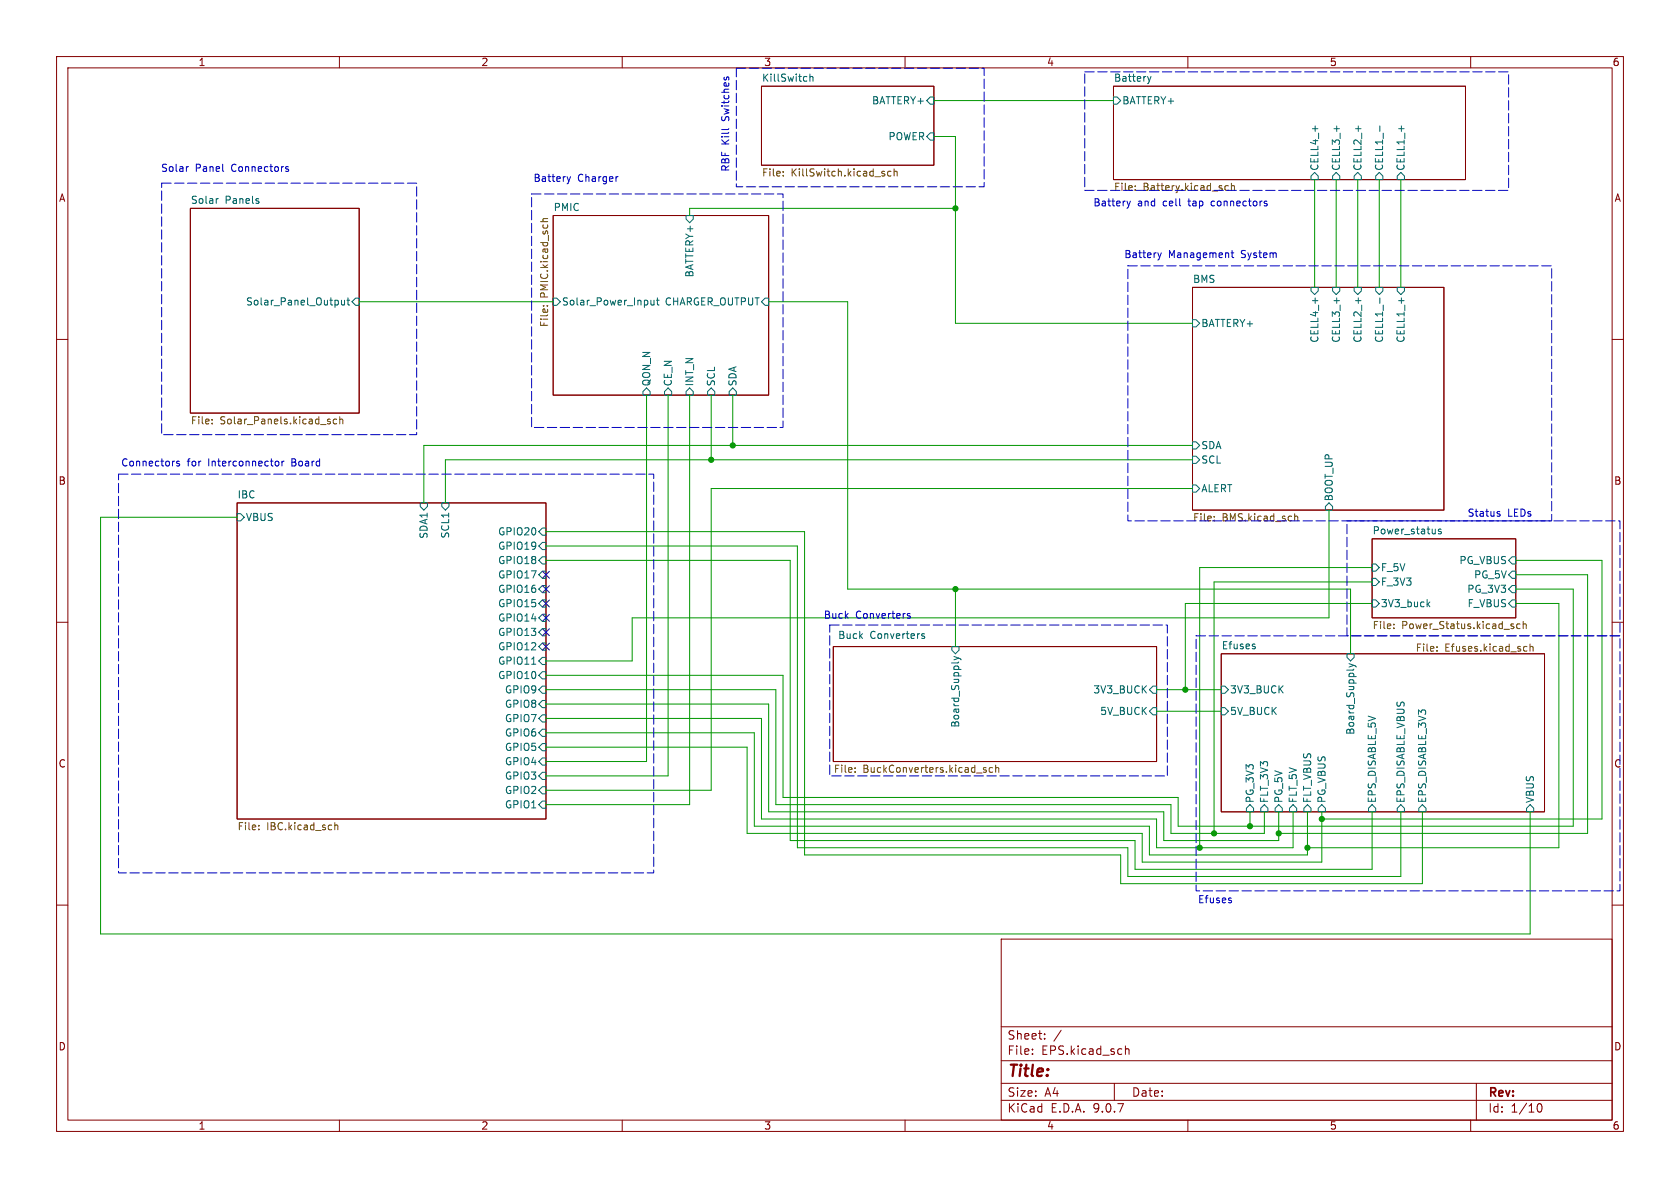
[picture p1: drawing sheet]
(kicad_sch
 (version 20250114)
 (generator "eeschema")
 (generator_version "9.0")
 (paper "A4")
 (lib_symbols)
 (rectangle
  (start 211.455 112.395)
  (end 286.385 157.48)
  (stroke (width 0) (type dash))
  (fill (type none)))
 (rectangle
  (start 191.77 12.7)
  (end 266.7 33.655)
  (stroke (width 0) (type dash))
  (fill (type none)))
 (rectangle
  (start 238.125 92.075)
  (end 286.385 112.395)
  (stroke (width 0) (type dash))
  (fill (type none)))
 (rectangle
  (start 20.955 83.82)
  (end 115.57 154.305)
  (stroke (width 0) (type dash))
  (fill (type none)))
 (rectangle
  (start 93.98 34.29)
  (end 138.43 75.565)
  (stroke (width 0) (type dash))
  (fill (type none)))
 (rectangle
  (start 130.175 12.065)
  (end 173.99 33.02)
  (stroke (width 0) (type dash))
  (fill (type none)))
 (rectangle
  (start 199.39 46.99)
  (end 274.32 92.075)
  (stroke (width 0) (type dash))
  (fill (type none)))
 (rectangle
  (start 146.685 110.49)
  (end 206.375 137.16)
  (stroke (width 0) (type dash))
  (fill (type none)))
 (rectangle
  (start 28.575 32.385)
  (end 73.66 76.835)
  (stroke (width 0) (type dash))
  (fill (type none)))
 (text "Buck Converters"
  (exclude_from_sim no)
  (at 153.416 108.966 0)
  (effects (font (size 1.27 1.27))))
 (text "Battery Management System"
  (exclude_from_sim no)
  (at 212.344 45.212 0)
  (effects (font (size 1.27 1.27))))
 (text "Efuses\n"
  (exclude_from_sim no)
  (at 214.884 159.258 0)
  (effects (font (size 1.27 1.27))))
 (text "Battery and cell tap connectors\n"
  (exclude_from_sim no)
  (at 208.788 36.068 0)
  (effects (font (size 1.27 1.27))))
 (text "Status LEDs"
  (exclude_from_sim no)
  (at 265.176 90.932 0)
  (effects (font (size 1.27 1.27))))
 (text "Battery Charger\n\n"
  (exclude_from_sim no)
  (at 101.854 32.766 0)
  (effects (font (size 1.27 1.27))))
 (text "Connectors for Interconnector Board\n"
  (exclude_from_sim no)
  (at 39.116 82.042 0)
  (effects (font (size 1.27 1.27))))
 (text "Solar Panel Connectors\n"
  (exclude_from_sim no)
  (at 39.878 29.972 0)
  (effects (font (size 1.27 1.27))))
 (text "RBF Kill Switches\n"
  (exclude_from_sim no)
  (at 128.27 22.098 90)
  (effects (font (size 1.27 1.27))))
 (junction
  (at 125.73 81.28)
  (diameter 0)
  (color 0 0 0 0))
 (junction
  (at 129.54 78.74)
  (diameter 0)
  (color 0 0 0 0))
 (junction
  (at 209.55 121.92)
  (diameter 0)
  (color 0 0 0 0))
 (junction
  (at 168.91 104.14)
  (diameter 0)
  (color 0 0 0 0))
 (junction
  (at 231.14 149.86)
  (diameter 0)
  (color 0 0 0 0))
 (junction
  (at 214.63 147.32)
  (diameter 0)
  (color 0 0 0 0))
 (junction
  (at 168.91 36.83)
  (diameter 0)
  (color 0 0 0 0))
 (junction
  (at 233.68 144.78)
  (diameter 0)
  (color 0 0 0 0))
 (junction
  (at 220.98 146.05)
  (diameter 0)
  (color 0 0 0 0))
 (junction
  (at 226.06 147.32)
  (diameter 0)
  (color 0 0 0 0))
 (junction
  (at 212.09 149.86)
  (diameter 0)
  (color 0 0 0 0))
 (no_connect
  (at 96.52 114.3))
 (no_connect
  (at 96.52 101.6))
 (no_connect
  (at 96.52 106.68))
 (no_connect
  (at 96.52 111.76))
 (no_connect
  (at 96.52 109.22))
 (no_connect
  (at 96.52 104.14))
 (wire
  (pts (xy 17.78 165.1) (xy 270.51 165.1))
  (stroke (width 0) (type default)))
 (wire
  (pts (xy 212.09 100.33) (xy 212.09 149.86))
  (stroke (width 0.0254) (type default)))
 (wire
  (pts (xy 114.3 134.62) (xy 96.52 134.62))
  (stroke (width 0) (type default)))
 (wire
  (pts (xy 267.97 106.68) (xy 275.59 106.68))
  (stroke (width 0) (type default)))
 (wire
  (pts (xy 212.09 149.86) (xy 204.47 149.86))
  (stroke (width 0) (type default)))
 (wire
  (pts (xy 242.57 102.87) (xy 214.63 102.87))
  (stroke (width 0) (type default)))
 (wire
  (pts (xy 283.21 99.06) (xy 267.97 99.06))
  (stroke (width 0) (type default)))
 (wire
  (pts (xy 41.91 91.44) (xy 17.78 91.44))
  (stroke (width 0) (type default)))
 (wire
  (pts (xy 149.86 104.14) (xy 168.91 104.14))
  (stroke (width 0) (type default)))
 (wire
  (pts (xy 226.06 143.51) (xy 226.06 147.32))
  (stroke (width 0) (type default)))
 (wire
  (pts (xy 78.74 81.28) (xy 125.73 81.28))
  (stroke (width 0) (type default)))
 (wire
  (pts (xy 121.92 36.83) (xy 168.91 36.83))
  (stroke (width 0) (type default)))
 (wire
  (pts (xy 283.21 144.78) (xy 283.21 99.06))
  (stroke (width 0) (type default)))
 (wire
  (pts (xy 243.84 31.75) (xy 243.84 50.8))
  (stroke (width 0) (type default)))
 (wire
  (pts (xy 168.91 57.15) (xy 210.82 57.15))
  (stroke (width 0) (type default)))
 (wire
  (pts (xy 133.35 146.05) (xy 203.2 146.05))
  (stroke (width 0) (type default)))
 (wire
  (pts (xy 247.65 143.51) (xy 247.65 154.94))
  (stroke (width 0) (type default)))
 (wire
  (pts (xy 135.89 124.46) (xy 96.52 124.46))
  (stroke (width 0) (type default)))
 (wire
  (pts (xy 204.47 121.92) (xy 209.55 121.92))
  (stroke (width 0) (type default)))
 (wire
  (pts (xy 118.11 137.16) (xy 96.52 137.16))
  (stroke (width 0) (type default)))
 (wire
  (pts (xy 201.93 152.4) (xy 201.93 147.32))
  (stroke (width 0) (type default)))
 (wire
  (pts (xy 168.91 24.13) (xy 168.91 36.83))
  (stroke (width 0) (type default)))
 (wire
  (pts (xy 226.06 148.59) (xy 205.74 148.59))
  (stroke (width 0) (type default)))
 (wire
  (pts (xy 198.12 151.13) (xy 142.24 151.13))
  (stroke (width 0) (type default)))
 (wire
  (pts (xy 233.68 144.78) (xy 283.21 144.78))
  (stroke (width 0) (type default)))
 (wire
  (pts (xy 208.28 140.97) (xy 138.43 140.97))
  (stroke (width 0) (type default)))
 (wire
  (pts (xy 125.73 69.85) (xy 125.73 81.28))
  (stroke (width 0) (type default)))
 (wire
  (pts (xy 96.52 99.06) (xy 139.7 99.06))
  (stroke (width 0) (type default)))
 (wire
  (pts (xy 278.13 104.14) (xy 267.97 104.14))
  (stroke (width 0) (type default)))
 (wire
  (pts (xy 17.78 91.44) (xy 17.78 165.1))
  (stroke (width 0) (type default)))
 (wire
  (pts (xy 275.59 149.86) (xy 231.14 149.86))
  (stroke (width 0) (type default)))
 (wire
  (pts (xy 209.55 106.68) (xy 209.55 121.92))
  (stroke (width 0) (type default)))
 (wire
  (pts (xy 168.91 36.83) (xy 168.91 57.15))
  (stroke (width 0) (type default)))
 (wire
  (pts (xy 96.52 93.98) (xy 142.24 93.98))
  (stroke (width 0) (type default)))
 (wire
  (pts (xy 200.66 148.59) (xy 139.7 148.59))
  (stroke (width 0) (type default)))
 (wire
  (pts (xy 223.52 143.51) (xy 223.52 147.32))
  (stroke (width 0) (type default)))
 (wire
  (pts (xy 233.68 143.51) (xy 233.68 144.78))
  (stroke (width 0) (type default)))
 (wire
  (pts (xy 204.47 149.86) (xy 204.47 144.78))
  (stroke (width 0) (type default)))
 (wire
  (pts (xy 231.14 151.13) (xy 203.2 151.13))
  (stroke (width 0) (type default)))
 (wire
  (pts (xy 207.01 147.32) (xy 214.63 147.32))
  (stroke (width 0) (type default)))
 (wire
  (pts (xy 242.57 143.51) (xy 242.57 153.67))
  (stroke (width 0) (type default)))
 (wire
  (pts (xy 242.57 106.68) (xy 209.55 106.68))
  (stroke (width 0) (type default)))
 (wire
  (pts (xy 199.39 154.94) (xy 199.39 149.86))
  (stroke (width 0) (type default)))
 (wire
  (pts (xy 236.22 31.75) (xy 236.22 50.8))
  (stroke (width 0) (type default)))
 (wire
  (pts (xy 135.89 143.51) (xy 135.89 124.46))
  (stroke (width 0) (type default)))
 (wire
  (pts (xy 220.98 146.05) (xy 278.13 146.05))
  (stroke (width 0) (type default)))
 (wire
  (pts (xy 129.54 69.85) (xy 129.54 78.74))
  (stroke (width 0) (type default)))
 (wire
  (pts (xy 121.92 36.83) (xy 121.92 38.1))
  (stroke (width 0) (type default)))
 (wire
  (pts (xy 251.46 156.21) (xy 198.12 156.21))
  (stroke (width 0) (type default)))
 (wire
  (pts (xy 205.74 148.59) (xy 205.74 143.51))
  (stroke (width 0) (type default)))
 (wire
  (pts (xy 121.92 142.24) (xy 96.52 142.24))
  (stroke (width 0) (type default)))
 (wire
  (pts (xy 199.39 149.86) (xy 140.97 149.86))
  (stroke (width 0) (type default)))
 (wire
  (pts (xy 168.91 104.14) (xy 168.91 114.3))
  (stroke (width 0) (type default)))
 (wire
  (pts (xy 139.7 99.06) (xy 139.7 148.59))
  (stroke (width 0) (type default)))
 (wire
  (pts (xy 125.73 81.28) (xy 210.82 81.28))
  (stroke (width 0) (type default)))
 (wire
  (pts (xy 204.47 144.78) (xy 134.62 144.78))
  (stroke (width 0) (type default)))
 (wire
  (pts (xy 231.14 149.86) (xy 231.14 151.13))
  (stroke (width 0) (type default)))
 (wire
  (pts (xy 198.12 156.21) (xy 198.12 151.13))
  (stroke (width 0) (type default)))
 (wire
  (pts (xy 209.55 121.92) (xy 215.9 121.92))
  (stroke (width 0) (type default)))
 (wire
  (pts (xy 233.68 144.78) (xy 233.68 152.4))
  (stroke (width 0) (type default)))
 (wire
  (pts (xy 133.35 129.54) (xy 96.52 129.54))
  (stroke (width 0) (type default)))
 (wire
  (pts (xy 78.74 88.9) (xy 78.74 81.28))
  (stroke (width 0) (type default)))
 (wire
  (pts (xy 228.6 143.51) (xy 228.6 149.86))
  (stroke (width 0) (type default)))
 (wire
  (pts (xy 201.93 147.32) (xy 132.08 147.32))
  (stroke (width 0) (type default)))
 (wire
  (pts (xy 204.47 125.73) (xy 215.9 125.73))
  (stroke (width 0) (type default)))
 (wire
  (pts (xy 63.5 53.34) (xy 97.79 53.34))
  (stroke (width 0) (type default)))
 (wire
  (pts (xy 234.95 90.17) (xy 234.95 109.22))
  (stroke (width 0) (type default)))
 (wire
  (pts (xy 133.35 146.05) (xy 133.35 129.54))
  (stroke (width 0) (type default)))
 (wire
  (pts (xy 137.16 121.92) (xy 96.52 121.92))
  (stroke (width 0) (type default)))
 (wire
  (pts (xy 149.86 53.34) (xy 149.86 104.14))
  (stroke (width 0) (type default)))
 (wire
  (pts (xy 200.66 153.67) (xy 200.66 148.59))
  (stroke (width 0) (type default)))
 (wire
  (pts (xy 165.1 24.13) (xy 168.91 24.13))
  (stroke (width 0) (type default)))
 (wire
  (pts (xy 240.03 31.75) (xy 240.03 50.8))
  (stroke (width 0) (type default)))
 (wire
  (pts (xy 168.91 104.14) (xy 238.76 104.14))
  (stroke (width 0) (type default)))
 (wire
  (pts (xy 125.73 139.7) (xy 125.73 86.36))
  (stroke (width 0) (type default)))
 (wire
  (pts (xy 231.14 143.51) (xy 231.14 149.86))
  (stroke (width 0) (type default)))
 (wire
  (pts (xy 137.16 142.24) (xy 137.16 121.92))
  (stroke (width 0) (type default)))
 (wire
  (pts (xy 203.2 146.05) (xy 203.2 151.13))
  (stroke (width 0) (type default)))
 (wire
  (pts (xy 74.93 88.9) (xy 74.93 78.74))
  (stroke (width 0) (type default)))
 (wire
  (pts (xy 233.68 152.4) (xy 201.93 152.4))
  (stroke (width 0) (type default)))
 (wire
  (pts (xy 125.73 86.36) (xy 210.82 86.36))
  (stroke (width 0) (type default)))
 (wire
  (pts (xy 135.89 53.34) (xy 149.86 53.34))
  (stroke (width 0) (type default)))
 (wire
  (pts (xy 270.51 143.51) (xy 270.51 165.1))
  (stroke (width 0) (type default)))
 (wire
  (pts (xy 278.13 146.05) (xy 278.13 104.14))
  (stroke (width 0) (type default)))
 (wire
  (pts (xy 134.62 127) (xy 96.52 127))
  (stroke (width 0) (type default)))
 (wire
  (pts (xy 165.1 17.78) (xy 196.85 17.78))
  (stroke (width 0) (type default)))
 (wire
  (pts (xy 275.59 106.68) (xy 275.59 149.86))
  (stroke (width 0) (type default)))
 (wire
  (pts (xy 208.28 146.05) (xy 208.28 140.97))
  (stroke (width 0) (type default)))
 (wire
  (pts (xy 247.65 31.75) (xy 247.65 50.8))
  (stroke (width 0) (type default)))
 (wire
  (pts (xy 134.62 144.78) (xy 134.62 127))
  (stroke (width 0) (type default)))
 (wire
  (pts (xy 223.52 147.32) (xy 214.63 147.32))
  (stroke (width 0) (type default)))
 (wire
  (pts (xy 205.74 143.51) (xy 135.89 143.51))
  (stroke (width 0) (type default)))
 (wire
  (pts (xy 220.98 143.51) (xy 220.98 146.05))
  (stroke (width 0) (type default)))
 (wire
  (pts (xy 140.97 96.52) (xy 140.97 149.86))
  (stroke (width 0) (type default)))
 (wire
  (pts (xy 280.67 147.32) (xy 280.67 101.6))
  (stroke (width 0) (type default)))
 (wire
  (pts (xy 234.95 109.22) (xy 111.76 109.22))
  (stroke (width 0) (type default)))
 (wire
  (pts (xy 207.01 147.32) (xy 207.01 142.24))
  (stroke (width 0) (type default)))
 (wire
  (pts (xy 280.67 101.6) (xy 267.97 101.6))
  (stroke (width 0) (type default)))
 (wire
  (pts (xy 242.57 100.33) (xy 212.09 100.33))
  (stroke (width 0) (type default)))
 (wire
  (pts (xy 129.54 78.74) (xy 210.82 78.74))
  (stroke (width 0) (type default)))
 (wire
  (pts (xy 251.46 143.51) (xy 251.46 156.21))
  (stroke (width 0) (type default)))
 (wire
  (pts (xy 121.92 69.85) (xy 121.92 142.24))
  (stroke (width 0) (type default)))
 (wire
  (pts (xy 238.76 115.57) (xy 238.76 104.14))
  (stroke (width 0) (type default)))
 (wire
  (pts (xy 226.06 147.32) (xy 226.06 148.59))
  (stroke (width 0) (type default)))
 (wire
  (pts (xy 140.97 96.52) (xy 96.52 96.52))
  (stroke (width 0) (type default)))
 (wire
  (pts (xy 226.06 147.32) (xy 280.67 147.32))
  (stroke (width 0) (type default)))
 (wire
  (pts (xy 96.52 116.84) (xy 111.76 116.84))
  (stroke (width 0) (type default)))
 (wire
  (pts (xy 132.08 132.08) (xy 96.52 132.08))
  (stroke (width 0) (type default)))
 (wire
  (pts (xy 114.3 69.85) (xy 114.3 134.62))
  (stroke (width 0) (type default)))
 (wire
  (pts (xy 228.6 149.86) (xy 212.09 149.86))
  (stroke (width 0) (type default)))
 (wire
  (pts (xy 138.43 140.97) (xy 138.43 119.38))
  (stroke (width 0) (type default)))
 (wire
  (pts (xy 214.63 102.87) (xy 214.63 147.32))
  (stroke (width 0) (type default)))
 (wire
  (pts (xy 132.08 132.08) (xy 132.08 147.32))
  (stroke (width 0) (type default)))
 (wire
  (pts (xy 142.24 93.98) (xy 142.24 151.13))
  (stroke (width 0) (type default)))
 (wire
  (pts (xy 232.41 31.75) (xy 232.41 50.8))
  (stroke (width 0) (type default)))
 (wire
  (pts (xy 242.57 153.67) (xy 200.66 153.67))
  (stroke (width 0) (type default)))
 (wire
  (pts (xy 96.52 139.7) (xy 125.73 139.7))
  (stroke (width 0) (type default)))
 (wire
  (pts (xy 118.11 69.85) (xy 118.11 137.16))
  (stroke (width 0) (type default)))
 (wire
  (pts (xy 247.65 154.94) (xy 199.39 154.94))
  (stroke (width 0) (type default)))
 (wire
  (pts (xy 207.01 142.24) (xy 137.16 142.24))
  (stroke (width 0) (type default)))
 (wire
  (pts (xy 220.98 146.05) (xy 208.28 146.05))
  (stroke (width 0) (type default)))
 (wire
  (pts (xy 111.76 109.22) (xy 111.76 116.84))
  (stroke (width 0) (type default)))
 (wire
  (pts (xy 74.93 78.74) (xy 129.54 78.74))
  (stroke (width 0) (type default)))
 (wire
  (pts (xy 138.43 119.38) (xy 96.52 119.38))
  (stroke (width 0) (type default)))
 (sheet
  (at 215.9 115.57)
  (size 57.15 27.94)
  (exclude_from_sim no)
  (in_bom yes)
  (on_board yes)
  (dnp no)
  (stroke (width 0.1524) (type solid))
  (fill (color 0 0 0 0.0000))
  (property "Sheetname" "Efuses" (at 215.9 114.8584 0) (effects (font (size 1.27 1.27)) (justify left bottom)))
  (property "Sheetfile" "Efuses.kicad_sch" (at 250.19 113.792 0) (effects (font (size 1.27 1.27)) (justify left top)))
  (property "Field2" "" (at 215.9 115.57 0) (effects (font (size 1.27 1.27))))
  (pin "VBUS" input (at 270.51 143.51 270) (effects (font (size 1.27 1.27)) (justify left)))
  (pin "3V3_BUCK" input (at 215.9 121.92 180) (effects (font (size 1.27 1.27)) (justify left)))
  (pin "5V_BUCK" input (at 215.9 125.73 180) (effects (font (size 1.27 1.27)) (justify left)))
  (pin "Board_Supply" input (at 238.76 115.57 90) (effects (font (size 1.27 1.27)) (justify right)))
  (pin "PG_5V" input (at 226.06 143.51 270) (effects (font (size 1.27 1.27)) (justify left)))
  (pin "FLT_5V" input (at 228.6 143.51 270) (effects (font (size 1.27 1.27)) (justify left)))
  (pin "FLT_VBUS" input (at 231.14 143.51 270) (effects (font (size 1.27 1.27)) (justify left)))
  (pin "PG_VBUS" input (at 233.68 143.51 270) (effects (font (size 1.27 1.27)) (justify left)))
  (pin "PG_3V3" input (at 220.98 143.51 270) (effects (font (size 1.27 1.27)) (justify left)))
  (pin "FLT_3V3" input (at 223.52 143.51 270) (effects (font (size 1.27 1.27)) (justify left)))
  (pin "EPS_DISABLE_5V" input (at 242.57 143.51 270) (effects (font (size 1.27 1.27)) (justify left)))
  (pin "EPS_DISABLE_VBUS" input (at 247.65 143.51 270) (effects (font (size 1.27 1.27)) (justify left)))
  (pin "EPS_DISABLE_3V3" input (at 251.46 143.51 270) (effects (font (size 1.27 1.27)) (justify left))))
 (sheet
  (at 196.85 15.24)
  (size 62.23 16.51)
  (exclude_from_sim no)
  (in_bom yes)
  (on_board yes)
  (dnp no)
  (fields_autoplaced yes)
  (stroke (width 0.1524) (type solid))
  (fill (color 0 0 0 0.0000))
  (property "Sheetname" "Battery" (at 196.85 14.5284 0) (effects (font (size 1.27 1.27)) (justify left bottom)))
  (property "Sheetfile" "Battery.kicad_sch" (at 196.85 32.3346 0) (effects (font (size 1.27 1.27)) (justify left top)))
  (pin "BATTERY+" input (at 196.85 17.78 180) (effects (font (size 1.27 1.27)) (justify left)))
  (pin "CELL1_+" input (at 247.65 31.75 270) (effects (font (size 1.27 1.27)) (justify left)))
  (pin "CELL4_+" input (at 232.41 31.75 270) (effects (font (size 1.27 1.27)) (justify left)))
  (pin "CELL2_+" input (at 240.03 31.75 270) (effects (font (size 1.27 1.27)) (justify left)))
  (pin "CELL3_+" input (at 236.22 31.75 270) (effects (font (size 1.27 1.27)) (justify left)))
  (pin "CELL1_-" input (at 243.84 31.75 270) (effects (font (size 1.27 1.27)) (justify left))))
 (sheet
  (at 134.62 15.24)
  (size 30.48 13.97)
  (exclude_from_sim no)
  (in_bom yes)
  (on_board yes)
  (dnp no)
  (fields_autoplaced yes)
  (stroke (width 0.1524) (type solid))
  (fill (color 0 0 0 0.0000))
  (property "Sheetname" "KillSwitch" (at 134.62 14.5284 0) (effects (font (size 1.27 1.27)) (justify left bottom)))
  (property "Sheetfile" "KillSwitch.kicad_sch" (at 134.62 29.7946 0) (effects (font (size 1.27 1.27)) (justify left top)))
  (pin "BATTERY+" input (at 165.1 17.78 0) (effects (font (size 1.27 1.27)) (justify right)))
  (pin "POWER" input (at 165.1 24.13 0) (effects (font (size 1.27 1.27)) (justify right))))
 (sheet
  (at 147.32 114.3)
  (size 57.15 20.32)
  (exclude_from_sim no)
  (in_bom yes)
  (on_board yes)
  (dnp no)
  (stroke (width 0.1524) (type solid))
  (fill (color 0 0 0 0.0000))
  (property "Sheetname" "Buck Converters" (at 148.082 113.03 0) (effects (font (size 1.27 1.27)) (justify left bottom)))
  (property "Sheetfile" "BuckConverters.kicad_sch" (at 147.32 135.2046 0) (effects (font (size 1.27 1.27)) (justify left top)))
  (pin "5V_BUCK" input (at 204.47 125.73 0) (effects (font (size 1.27 1.27)) (justify right)))
  (pin "3V3_BUCK" input (at 204.47 121.92 0) (effects (font (size 1.27 1.27)) (justify right)))
  (pin "Board_Supply" input (at 168.91 114.3 90) (effects (font (size 1.27 1.27)) (justify right))))
 (sheet
  (at 242.57 95.25)
  (size 25.4 13.97)
  (exclude_from_sim no)
  (in_bom yes)
  (on_board yes)
  (dnp no)
  (fields_autoplaced yes)
  (stroke (width 0.1524) (type solid))
  (fill (color 0 0 0 0.0000))
  (property "Sheetname" "Power_status" (at 242.57 94.5384 0) (effects (font (size 1.27 1.27)) (justify left bottom)))
  (property "Sheetfile" "Power_Status.kicad_sch" (at 242.57 109.8046 0) (effects (font (size 1.27 1.27)) (justify left top)))
  (pin "PG_VBUS" input (at 267.97 99.06 0) (effects (font (size 1.27 1.27)) (justify right)))
  (pin "PG_5V" input (at 267.97 101.6 0) (effects (font (size 1.27 1.27)) (justify right)))
  (pin "PG_3V3" input (at 267.97 104.14 0) (effects (font (size 1.27 1.27)) (justify right)))
  (pin "F_VBUS" input (at 267.97 106.68 0) (effects (font (size 1.27 1.27)) (justify right)))
  (pin "F_5V" input (at 242.57 100.33 180) (effects (font (size 1.27 1.27)) (justify left)))
  (pin "F_3V3" input (at 242.57 102.87 180) (effects (font (size 1.27 1.27)) (justify left)))
  (pin "3V3_buck" input (at 242.57 106.68 180) (effects (font (size 1.27 1.27)) (justify left))))
 (sheet
  (at 33.655 36.83)
  (size 29.845 36.195)
  (exclude_from_sim no)
  (in_bom yes)
  (on_board yes)
  (dnp no)
  (fields_autoplaced yes)
  (stroke (width 0.1524) (type solid))
  (fill (color 0 0 0 0.0000))
  (property "Sheetname" "Solar Panels" (at 33.655 36.1184 0) (effects (font (size 1.27 1.27)) (justify left bottom)))
  (property "Sheetfile" "Solar_Panels.kicad_sch" (at 33.655 73.6096 0) (effects (font (size 1.27 1.27)) (justify left top)))
  (pin "Solar_Panel_Output" input (at 63.5 53.34 0) (effects (font (size 1.27 1.27)) (justify right))))
 (sheet
  (at 210.82 50.8)
  (size 44.45 39.37)
  (exclude_from_sim no)
  (in_bom yes)
  (on_board yes)
  (dnp no)
  (fields_autoplaced yes)
  (stroke (width 0.1524) (type solid))
  (fill (color 0 0 0 0.0000))
  (property "Sheetname" "BMS" (at 210.82 50.0884 0) (effects (font (size 1.27 1.27)) (justify left bottom)))
  (property "Sheetfile" "BMS.kicad_sch" (at 210.82 90.7546 0) (effects (font (size 1.27 1.27)) (justify left top)))
  (pin "BATTERY+" input (at 210.82 57.15 180) (effects (font (size 1.27 1.27)) (justify left)))
  (pin "ALERT" input (at 210.82 86.36 180) (effects (font (size 1.27 1.27)) (justify left)))
  (pin "SCL" input (at 210.82 81.28 180) (effects (font (size 1.27 1.27)) (justify left)))
  (pin "SDA" input (at 210.82 78.74 180) (effects (font (size 1.27 1.27)) (justify left)))
  (pin "CELL2_+" input (at 240.03 50.8 90) (effects (font (size 1.27 1.27)) (justify right)))
  (pin "CELL1_+" input (at 247.65 50.8 90) (effects (font (size 1.27 1.27)) (justify right)))
  (pin "CELL4_+" input (at 232.41 50.8 90) (effects (font (size 1.27 1.27)) (justify right)))
  (pin "CELL3_+" input (at 236.22 50.8 90) (effects (font (size 1.27 1.27)) (justify right)))
  (pin "CELL1_-" input (at 243.84 50.8 90) (effects (font (size 1.27 1.27)) (justify right)))
  (pin "BOOT_UP" input (at 234.95 90.17 270) (effects (font (size 1.27 1.27)) (justify left))))
 (sheet
  (at 97.79 38.1)
  (size 38.1 31.75)
  (exclude_from_sim no)
  (in_bom yes)
  (on_board yes)
  (dnp no)
  (stroke (width 0.1524) (type solid))
  (fill (color 0 0 0 0.0000))
  (property "Sheetname" "PMIC" (at 97.79 37.3884 0) (effects (font (size 1.27 1.27)) (justify left bottom)))
  (property "Sheetfile" "PMIC.kicad_sch" (at 95.504 57.912 90) (effects (font (size 1.27 1.27)) (justify left top)))
  (pin "SCL" input (at 125.73 69.85 270) (effects (font (size 1.27 1.27)) (justify left)))
  (pin "SDA" input (at 129.54 69.85 270) (effects (font (size 1.27 1.27)) (justify left)))
  (pin "BATTERY+" input (at 121.92 38.1 90) (effects (font (size 1.27 1.27)) (justify right)))
  (pin "Solar_Power_Input" input (at 97.79 53.34 180) (effects (font (size 1.27 1.27)) (justify left)))
  (pin "QON_N" input (at 114.3 69.85 270) (effects (font (size 1.27 1.27)) (justify left)))
  (pin "CE_N" input (at 118.11 69.85 270) (effects (font (size 1.27 1.27)) (justify left)))
  (pin "CHARGER_OUTPUT" input (at 135.89 53.34 0) (effects (font (size 1.27 1.27)) (justify right)))
  (pin "INT_N" input (at 121.92 69.85 270) (effects (font (size 1.27 1.27)) (justify left))))
 (sheet
  (at 41.91 88.9)
  (size 54.61 55.88)
  (exclude_from_sim no)
  (in_bom yes)
  (on_board yes)
  (dnp no)
  (fields_autoplaced yes)
  (stroke (width 0.1524) (type solid))
  (fill (color 0 0 0 0.0000))
  (property "Sheetname" "IBC" (at 41.91 88.1884 0) (effects (font (size 1.27 1.27)) (justify left bottom)))
  (property "Sheetfile" "IBC.kicad_sch" (at 41.91 145.3646 0) (effects (font (size 1.27 1.27)) (justify left top)))
  (pin "SDA1" input (at 74.93 88.9 90) (effects (font (size 1.27 1.27)) (justify right)))
  (pin "SCL1" input (at 78.74 88.9 90) (effects (font (size 1.27 1.27)) (justify right)))
  (pin "VBUS" input (at 41.91 91.44 180) (effects (font (size 1.27 1.27)) (justify left)))
  (pin "GPIO14" input (at 96.52 109.22 0) (effects (font (size 1.27 1.27)) (justify right)))
  (pin "GPIO18" input (at 96.52 99.06 0) (effects (font (size 1.27 1.27)) (justify right)))
  (pin "GPIO15" input (at 96.52 106.68 0) (effects (font (size 1.27 1.27)) (justify right)))
  (pin "GPIO19" input (at 96.52 96.52 0) (effects (font (size 1.27 1.27)) (justify right)))
  (pin "GPIO13" input (at 96.52 111.76 0) (effects (font (size 1.27 1.27)) (justify right)))
  (pin "GPIO6" input (at 96.52 129.54 0) (effects (font (size 1.27 1.27)) (justify right)))
  (pin "GPIO16" input (at 96.52 104.14 0) (effects (font (size 1.27 1.27)) (justify right)))
  (pin "GPIO17" input (at 96.52 101.6 0) (effects (font (size 1.27 1.27)) (justify right)))
  (pin "GPIO8" input (at 96.52 124.46 0) (effects (font (size 1.27 1.27)) (justify right)))
  (pin "GPIO9" input (at 96.52 121.92 0) (effects (font (size 1.27 1.27)) (justify right)))
  (pin "GPIO20" input (at 96.52 93.98 0) (effects (font (size 1.27 1.27)) (justify right)))
  (pin "GPIO10" input (at 96.52 119.38 0) (effects (font (size 1.27 1.27)) (justify right)))
  (pin "GPIO11" input (at 96.52 116.84 0) (effects (font (size 1.27 1.27)) (justify right)))
  (pin "GPIO12" input (at 96.52 114.3 0) (effects (font (size 1.27 1.27)) (justify right)))
  (pin "GPIO2" input (at 96.52 139.7 0) (effects (font (size 1.27 1.27)) (justify right)))
  (pin "GPIO1" input (at 96.52 142.24 0) (effects (font (size 1.27 1.27)) (justify right)))
  (pin "GPIO4" input (at 96.52 134.62 0) (effects (font (size 1.27 1.27)) (justify right)))
  (pin "GPIO5" input (at 96.52 132.08 0) (effects (font (size 1.27 1.27)) (justify right)))
  (pin "GPIO3" input (at 96.52 137.16 0) (effects (font (size 1.27 1.27)) (justify right)))
  (pin "GPIO7" input (at 96.52 127 0) (effects (font (size 1.27 1.27)) (justify right))))
 (sheet_instances
  (path ""
   (page "1")))
 (embedded_fonts no))
